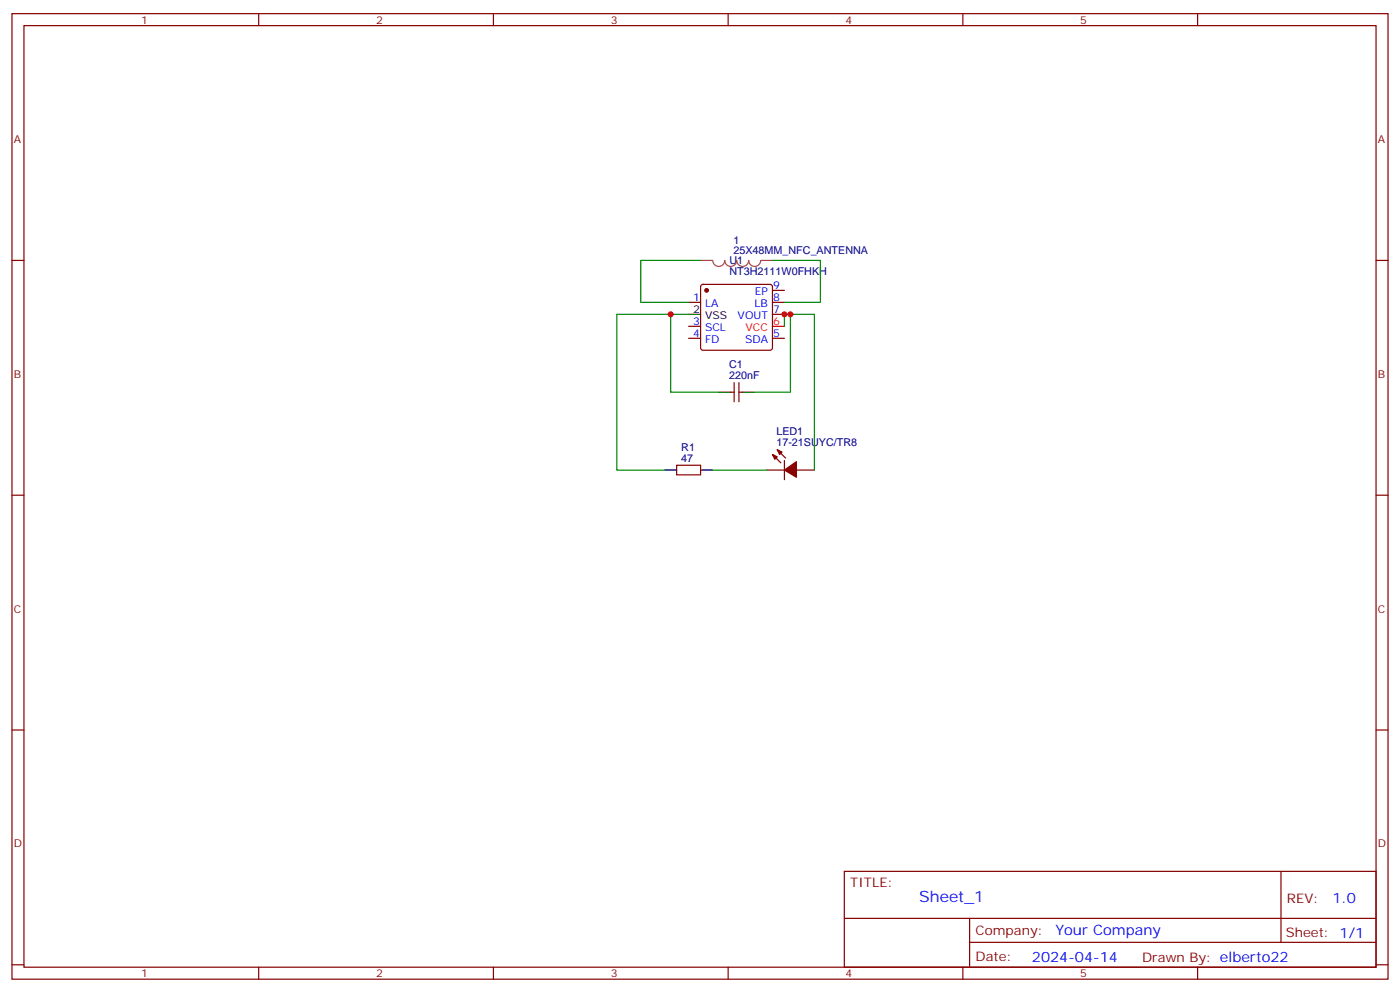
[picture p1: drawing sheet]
<svg xmlns="http://www.w3.org/2000/svg" width="412mm" height="292mm" viewBox="0 0 412 292" stroke-linecap="round" stroke-linejoin="round" font-family="sans-serif">
<g fill="none" stroke="#870000" stroke-width=".35">
<path d="M3.5 4h405.4v284.4h-405.4zM7.1 7.5h398.2v277.3h-398.2zM76.2 4v3.5M145.3 4v3.5M214.5 4v3.5M283.6 4v3.5M352.8 4v3.5M3.5 76.7h3.6M405.3 76.7h3.6M202.8 89h3.6M202.8 99.6h3.6M202.8 96.1h3.6"/>
<path d="M206.6 84l.5-.3h19.7l.5 .3 .2 .5v17.9l-.2 .5-.5 .3h-19.7l-.5-.3-.2-.5v-17.9zM227.5 85.5h3.6M227.5 89h3.6M227.5 92.6h3.6M227.5 99.6h3.6M215.2 115.5h1.1M216.3 112.7v5.6M217.7 112.7v5.6M217.7 115.5h1M199.3 137h7.1v2.8h-7.1zM225.8 138.4h5.3M227.5 133.8l2.5 2.5"/>
<path d="M229 132.4l2.4 2.5M231.1 135.6v5.7M234.6 138.4h5.3M3.5 145.8h3.6M405.3 145.8h3.6M3.5 215h3.6M405.3 215h3.6M248.7 256.6h156.6v28.2h-156.6zM377.3 256.6v20.9M248.7 270.5h156.5M285.6 277.5h119.6M285.6 270.5v14.1"/>
<path d="M3.5 284.1h3.6M76.2 284.8v3.6M145.3 284.8v3.6M214.5 284.8v3.6M283.6 284.8v3.6M352.8 284.8v3.6M405.3 284.1h3.6"/>
</g>
<path d="M202.8 92.6h3.6M211.7 115.5h3.5M218.7 115.5h3.5M195.8 138.4h3.5M206.4 138.4h3.5" fill="none" stroke="#000" stroke-width=".35"/>
<g fill="#870000" stroke="#870000" stroke-width=".35">
<path d="M227.5 133.8l1.5 .7-.8 .8z"/>
<path d="M229 132.4l1.4 .7-.7 .7z"/>
<path d="M231.1 138.4l3.5-2.4v4.5z"/>
<circle cx="208.1" cy="85.5" r=".53"/>
</g>
<path d="M227.5 96.1h3.6" fill="none" stroke="#f00" stroke-width=".35"/>
<path d="M206.4 76.7h3.4M210 76.7a1.76 1.76 0 0 0 1.7 1.8 1.76 1.76 0 0 0 1.8-1.8 1.76 1.76 0 0 0 1.8 1.8 1.76 1.76 0 0 0 1.7-1.8 1.76 1.76 0 0 0 1.8 1.8 1.76 1.76 0 0 0 1.7-1.8 1.76 1.76 0 0 0 1.8 1.8 1.76 1.76 0 0 0 1.8-1.8h3.4" fill="none" stroke="#a64a4a" stroke-width=".35"/>
<path d="M206.4 76.7h-17.7v12.3h14.1M227.5 76.7h14.2v12.3h-10.6M197.6 92.6v22.9h14.1M202.8 92.6h-21.1v45.8h14.1M231.1 96.1v-3.5h8.8v45.8M232.8 92.6v22.9h-10.6M209.9 138.4h15.9" fill="none" stroke="#008700" stroke-width=".35"/>
<g fill="#c00">
<circle cx="197.6" cy="92.6" r=".88"/>
<circle cx="232.8" cy="92.6" r=".88"/>
<circle cx="231.1" cy="92.6" r=".88"/>
</g>
<text font-size="4.6" fill="#00f" x="270.8" y="265.6">Sheet_1</text>
<g font-size="4.2" fill="#00f">
<text x="392.5" y="265.9">1.0</text>
<text x="310.9" y="275.4">Your Company</text>
<text x="304" y="283.2">2024-04-14</text>
</g>
<g font-size="3.9" fill="#800">
<text x="250.5" y="261.2">TITLE:</text>
<text x="379.1" y="265.9">REV:</text>
<text x="287.4" y="275.4">Company:</text>
<text x="378.7" y="276">Sheet: 1/1</text>
<text x="287.4" y="283.1">Date:</text>
<text x="336.4" y="283.2">Drawn By: elberto22</text>
</g>
<g font-size="3.2" fill="#800">
<text x="41.6" y="7">1</text>
<text x="110.8" y="7">2</text>
<text x="179.9" y="7">3</text>
<text x="249.1" y="7">4</text>
<text x="318.2" y="7">5</text>
<text x="4.1" y="42.1">A</text>
<text x="405.9" y="42.1">A</text>
<text x="4.1" y="111.3">B</text>
<text x="405.9" y="111.3">B</text>
<text x="4.1" y="180.4">C</text>
<text x="405.9" y="180.4">C</text>
<text x="4.1" y="249.6">D</text>
<text x="405.9" y="249.6">D</text>
<text x="41.6" y="287.8">1</text>
<text x="110.8" y="287.8">2</text>
<text x="179.9" y="287.8">3</text>
<text x="249.1" y="287.8">4</text>
<text x="318.2" y="287.8">5</text>
</g>
<g font-size="3.2" fill="#000080">
<text x="216" y="71.8">1</text>
<text x="214.9" y="77.8">U1</text>
<text x="216" y="74.9">25X48MM_NFC_ANTENNA</text>
<text x="214.9" y="80.9">NT3H2111W0FHKH</text>
<text x="214.8" y="111.6">220nF</text>
<text x="214.8" y="108.4">C1</text>
<text x="228.7" y="131.4">17-21SUYC/TR8</text>
<text x="228.7" y="128.2">LED1</text>
<text x="200.7" y="136">47</text>
<text x="200.7" y="132.7">R1</text>
</g>
<g font-size="3.2" fill="#00f">
<text x="204.2" y="88.7">1</text>
<text x="222.3" y="86.9">EP</text>
<text x="227.7" y="85.2">9</text>
<text x="227.7" y="88.7">8</text>
<text x="204.2" y="95.7">3</text>
<text x="207.7" y="90.5">LA</text>
<text x="217.3" y="94">VOUT</text>
<text x="222.3" y="90.5">LB</text>
<text x="227.7" y="92.2">7</text>
<text x="204.2" y="99.3">4</text>
<text x="207.7" y="101">FD</text>
<text x="207.7" y="97.5">SCL</text>
<text x="219.5" y="101">SDA</text>
<text x="227.7" y="99.3">5</text>
</g>
<g font-size="3.2">
<text x="204.2" y="92.2">2</text>
<text x="207.7" y="94">VSS</text>
</g>
<g font-size="3.2" fill="#f00">
<text x="227.7" y="95.7">6</text>
<text x="219.6" y="97.5">VCC</text>
</g>
</svg>
